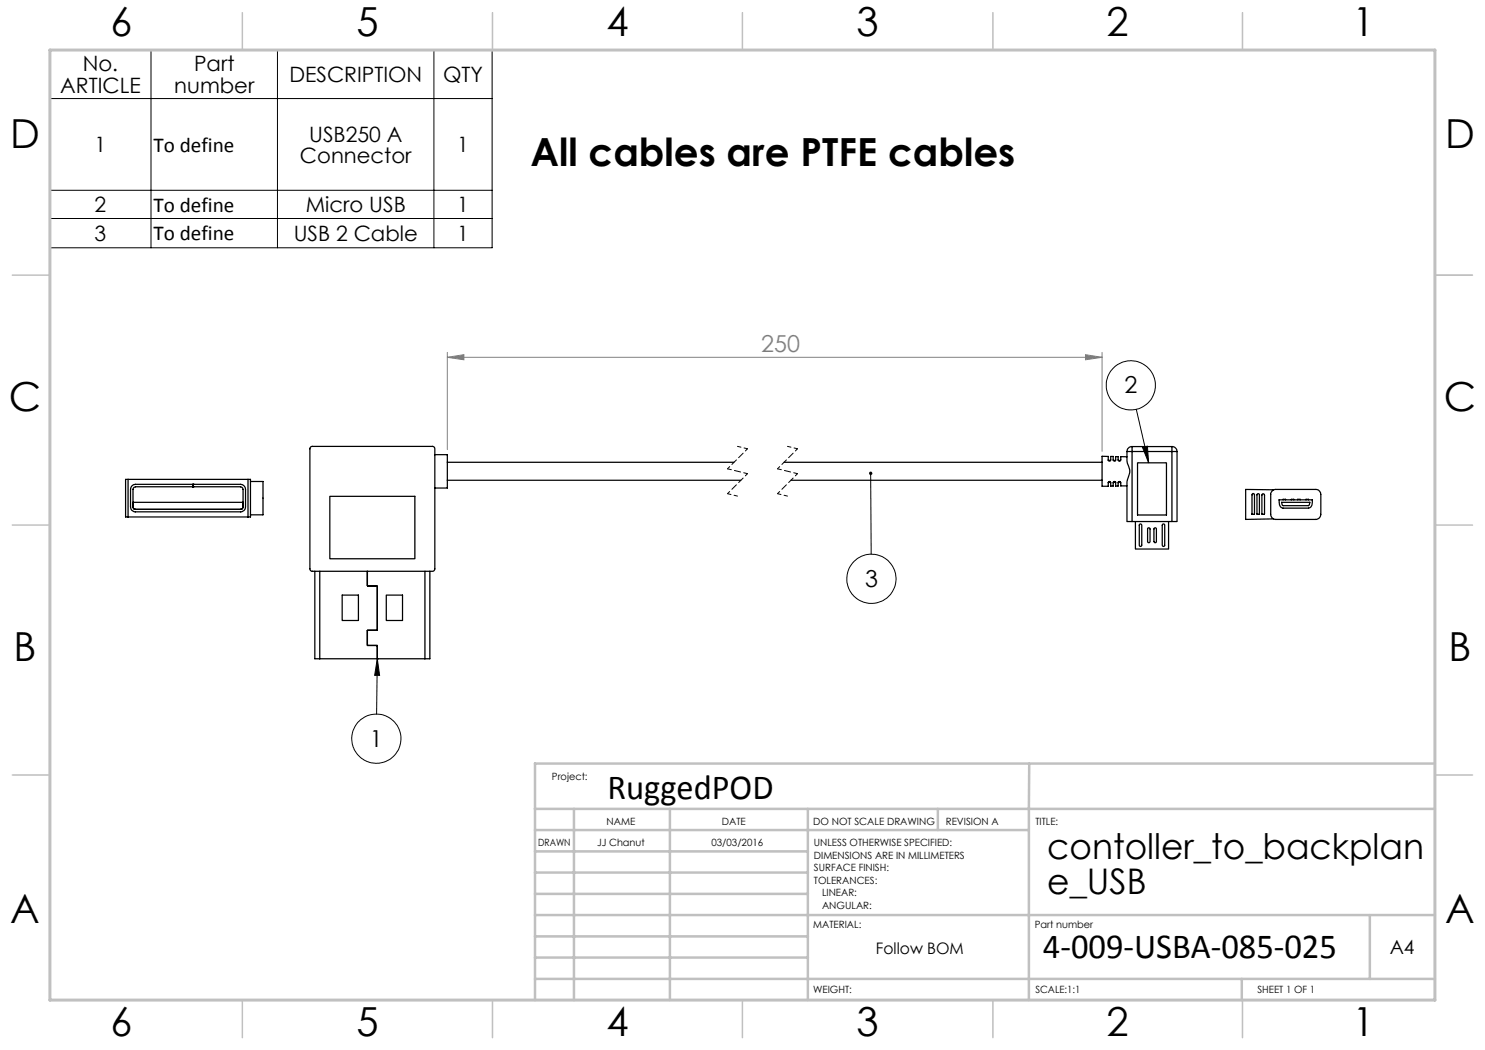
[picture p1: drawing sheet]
<svg xmlns="http://www.w3.org/2000/svg" width="297mm" height="210mm" viewBox="0 0 297 210" stroke-linecap="round" stroke-linejoin="round" font-family="sans-serif">
<g fill="none" stroke="#000" stroke-width=".2">
<path d="M9.9 9.9h88.5v39.7h-88.5zM9.9 19.7h88.5M30.2 9.9v39.7M55.5 9.9v39.7M86.8 9.9v39.7M9.9 38.1h88.5M9.9 43.7h88.5M174.1 94.7l.1 16.1M227.3 81.9l2.4 10.7M228.5 89.5l1-.3 .2 3.4zM75.5 131.8l.4 3.3h-1zM75.5 131.8l-.2 11"/>
<circle cx="226.2" cy="77.1" r="4.9"/>
<circle cx="174.3" cy="115.8" r="4.9"/>
<circle cx="75.3" cy="147.7" r="4.9"/>
</g>
<path d="M89.5 71.5l3.3-.6v1.1zM89.5 70.5v19.4M89.5 71.5h130.9M217.1 70.9l3.3 .6-3.3 .5zM220.4 70.5v19.8" fill="none" stroke="#808080" stroke-width=".2"/>
<path d="M145.5 98.7l2 .5M147.5 89.3l2 .5M155.5 98.7l2 .5M157.5 89.3l2 .5" fill="none" stroke="#000" stroke-width=".2" stroke-dasharray="1.3 .6" stroke-dashoffset=".6"/>
<path d="M149.5 89.8l-4 4M149.5 94.7l-4 4M159.5 89.8l-4 4M159.5 94.7l-4 4" fill="none" stroke="#000" stroke-width=".2" stroke-dasharray="1.3 .6" stroke-dashoffset=".7"/>
<path d="M145.5 93.8l4 .9M155.5 93.8l4 .9" fill="none" stroke="#000" stroke-width=".2" stroke-dasharray="1.3 .6" stroke-dashoffset=".5"/>
<path d="M287 55h7.5M287 144.8v55.2h-187.2" fill="none" stroke="#c0c0c0" stroke-width=".2"/>
<g fill="none" stroke="#c0c0c0" stroke-width=".5">
<path d="M205.8 152.7v47.3M287 152.7h-180v47.3M107 161.8h180M107 178.8h54.6M107 174.5h54.6M107 170.3h54.6M107 166h98.8M114.8 161.8v38.2M134 161.8v38.2M161.6 161.8v38.2M187.6 161.8v4.2M107 195.8h180"/>
<path d="M107 191.5h54.6M107 187.3h54.6M107 183h180M248.4 195.8v4.2M274 183v12.8"/>
</g>
<g fill="none" stroke="#c0c0c0" stroke-width=".3">
<path d="M48.5 2.5v7.5M98.5 2.5v7.5M148.5 2.5v7.5M198.6 2.5v7.5M248.5 2.5v7.5M2.5 55h7.5M287 55h7.5M2.5 105h7.5M287 105h7.5M2.5 155h7.5M287 155h7.5M48.5 200v7.5"/>
<path d="M98.5 200v7.5M148.5 200v7.5M198.6 200v7.5M248.5 200v7.5"/>
</g>
<path d="M10 10h277v190h-277z" fill="none" stroke="#c0c0c0" stroke-width=".6"/>
<path d="M174 94.4a.34 .34 0 0 0-.1 .5 .34 .34 0 0 0 .5-.1 .34 .34 0 0 0-.3-.5v.4v-.4zM228.5 89.5l1-.3 .2 3.4zM75.5 131.8l.4 3.3h-1z" fill="#000"/>
<path d="M89.5 71.5l3.3-.6v1.1zM217.1 70.9l3.3 .6-3.3 .5z" fill="#808080"/>
<g fill="none" stroke="#000" stroke-width=".25">
<path d="M25.6 95.9h-.5v7.5h.5M25.6 95.9v7.5M25.6 95.9h24M26.4 97.2l.7-.3h21a1.02 1.02 0 0 1 1 1v3.5a.96 .96 0 0 1-1 1h-21a.96 .96 0 0 1-1-1v-3.5zM26.8 97.5l.3-.1h21l.4 .1 .1 .4v3.5l-.1 .3-.3 .2h-21.2l-.4-.4v-3.7zM38.6 97.4h.1M38.6 96.9h.1M38.6 96.9v.5M49.6 95.9h.5v7.5h-.5M49.6 95.9v7.5M50.1 96.3h2.5v6.7h-2.5M62.1 89.4l.3-.1h24.2l.3 .2 .1 24.4-.3 .3-24.3 .1-.3-.3-.1-24.3z"/>
<path d="M66 99.3h17v12.5h-17zM87 90.9h2.5v6.7h-2.5M89.5 92.5h57.3M89.5 96.1h58.7M156.8 92.5h63.6M158.2 96.1h62.2M221.7 92.1h.4M221.7 96.5h.4M222.7 92.1h.4M222.7 96.4h.4M223.7 92.1h.4M223.7 96.4h.4"/>
<path d="M225.4 90.3a6.2 6.2 0 0 0 .6 3.7v.5l-.6 1.9v7.9h1M225.4 91.4l-1.2-.1a.68 .68 0 0 1-.3 .9 .64 .64 0 0 1-.3-.9h-.5v.8a.24 .24 0 0 1-.3 .1 .24 .24 0 0 1-.2-.2v-.7h-.5a.7 .7 0 0 1-.2 .9l-.2-.1v-.8h-1.3v6h1.3a.7 .7 0 0 1 .2-1l.2 .2v.7h.5a.64 .64 0 0 1 .3-.9l.2 .2v.7h.5a.64 .64 0 0 1 .3-.9 .6 .6 0 0 1 .3 .8l1.2 .1M226.4 90.3h8v14h-8M226.4 89.3a.86 .86 0 0 0-.9 1h.9M226.4 90.3v14M227.5 92.6h5.8v10.4h-5.8zM234.4 89.3a.86 .86 0 0 1 .9 1h-.9zM234.4 89.3h-8v1M235.4 90.3v14h-1M250.5 98.8l.1-.1a.43 .43 0 0 1 .3 .7v3.4l-.5 .1zM251.5 98.8a.25 .25 0 0 1 .3 0 .25 .25 0 0 1 .1 .2v3.8l-.5 .1zM252.4 98.9l.1-.1a.27 .27 0 0 1 .3 0 .27 .27 0 0 1 .1 .3v3.6v.2h-.5z"/>
<path d="M254.4 98.2l.6-.3h8.1a1.02 1.02 0 0 1 1.1 1v4a1.02 1.02 0 0 1-1.1 1h-7.9a1.02 1.02 0 0 1-1.1-1v-4.2zM254.7 98l-5.6-.1v6l5.6-.1M255.8 100h6.7a1.29 1.29 0 0 1-.8 1.6h-5.1a1.34 1.34 0 0 1-.8-1.6zM256.6 100v-.1h.5v.1M258.3 100v-.1h.5v.1M259.5 100v-.1h.5v.1M261.2 100v-.1h.5v.1M25.6 103.4h24M26.6 100.5h22M63 114.3v17.5h1M64 114.3v17.5M68.4 119h3.3v5.1h-3.3z"/>
<path d="M73.4 114.3l.1 2.9 2 .1v8.7l-2.1 .1v2.9l2.1 .1v2.7M73.5 114.3v2.8l2 .1v8.8l-2 .1v2.9l2 .1v2.7M77.3 119h3.2v5.1h-3.2zM85 114.3v17.5M86 114.3v17.5h-1M227.1 104.3v5.5h6.6v-5.5M227.9 104.9l.3-.1 .2 .2v4a.25 .25 0 0 1-.3 .3 .25 .25 0 0 1-.2-.3zM229.6 105.6h.3l.1 .2v2.5a.25 .25 0 0 1-.2 .2 .25 .25 0 0 1-.3-.2zM230.9 105.6l.1-.1 .3 .2v2.6a.25 .25 0 0 1-.3 .2 .25 .25 0 0 1-.2-.2zM232.5 104.9l.3-.1 .1 .1v4.1a.25 .25 0 0 1-.2 .3 .25 .25 0 0 1-.3-.3zM256.3 100.5h5.7l-.1 .5-.2 .1h-5.1l-.2-.1zM64 131.8h21"/>
<path d="M75.5 131.8h.1"/>
</g>
<g font-size="8">
<text x="22.1" y="7.1">6</text>
<text x="71.3" y="7.2">5</text>
<text x="121.3" y="7.2">4</text>
<text x="171.3" y="7.2">3</text>
<text x="221.3" y="7.2">2</text>
<text x="270.5" y="7.2">1</text>
<text x="2" y="29.6">D</text>
<text x="289" y="29.7">D</text>
<text x="1.8" y="82.1">C</text>
<text x="288.8" y="82.1">C</text>
<text x="2.7" y="132.1">B</text>
<text x="289.7" y="132.2">B</text>
<text x="2" y="184.6">A</text>
<text x="289" y="184.7">A</text>
<text x="22.1" y="207.1">6</text>
<text x="71.3" y="207.2">5</text>
<text x="121.3" y="207.2">4</text>
<text x="171.3" y="207.2">3</text>
<text x="221.3" y="207.2">2</text>
<text x="270.5" y="207.2">1</text>
</g>
<text font-size="7.8" x="106.1" y="33.3">All cables are PTFE cables</text>
<g font-size="7.1">
<text x="121.5" y="159.8">RuggedPOD</text>
<text x="209.4" y="171.7">contoller_to_backplan</text>
<text x="209.4" y="178.8">e_USB</text>
<text x="208.6" y="191.6">4-009-USBA-085-025</text>
</g>
<text font-size="4.7" fill="#808080" x="152.2" y="70.4">250</text>
<g font-size="4.7">
<text x="224.9" y="78.7">2</text>
<text x="173" y="117.4">3</text>
<text x="74" y="149.4">1</text>
</g>
<g font-size="4.2">
<text x="16.6" y="14.3">No.</text>
<text x="38.8" y="14.3">Part</text>
<text x="57.9" y="16.4">DESCRIPTION</text>
<text x="88.6" y="16.4">QTY</text>
<text x="12" y="18.5">ARTICLE</text>
<text x="34.8" y="18.5">number</text>
<text x="61.8" y="28.3">USB250 A</text>
<text x="18.9" y="30.5">1</text>
<text x="30.7" y="30.3">To define</text>
<text x="60" y="32.6">Connector</text>
<text x="91.5" y="30.5">1</text>
<text x="18.9" y="42.4">2</text>
<text x="30.7" y="42.4">To define</text>
<text x="61.2" y="42.4">Micro USB</text>
<text x="91.5" y="42.4">1</text>
<text x="18.9" y="48.2">3</text>
<text x="30.7" y="48.1">To define</text>
<text x="58.8" y="48.2">USB 2 Cable</text>
<text x="91.5" y="48.2">1</text>
</g>
<text font-size="3.9" x="277.9" y="190.9">A4</text>
<text font-size="3.2" x="175.2" y="190.9">Follow BOM</text>
<g font-size="2">
<text x="110.4" y="156">Project:</text>
<text x="121.3" y="165">NAME</text>
<text x="144.4" y="165">DATE</text>
<text x="162.6" y="164.9">DO NOT SCALE DRAWING</text>
<text x="189.2" y="164.9">REVISION A</text>
<text x="207.1" y="164.9">TITLE:</text>
<text x="107.6" y="169.1">DRAWN</text>
<text x="119.4" y="169.1">JJ Chanut</text>
<text x="142.3" y="169.1">03/03/2016</text>
<text x="162.8" y="169.2">UNLESS OTHERWISE SPECIFIED:</text>
<text x="162.8" y="171.7">DIMENSIONS ARE IN MILLIMETERS</text>
<text x="162.8" y="174.2">SURFACE FINISH:</text>
<text x="162.8" y="176.7">TOLERANCES:</text>
<text x="164.4" y="179.2">LINEAR:</text>
<text x="162.6" y="185.5">MATERIAL:</text>
<text x="164.4" y="181.7">ANGULAR:</text>
<text x="207" y="185.5">Part number</text>
<text x="162.6" y="198.5">WEIGHT:</text>
<text x="207.1" y="198.6">SCALE:1:1</text>
<text x="251.5" y="198.6">SHEET 1 OF 1</text>
</g>
</svg>
